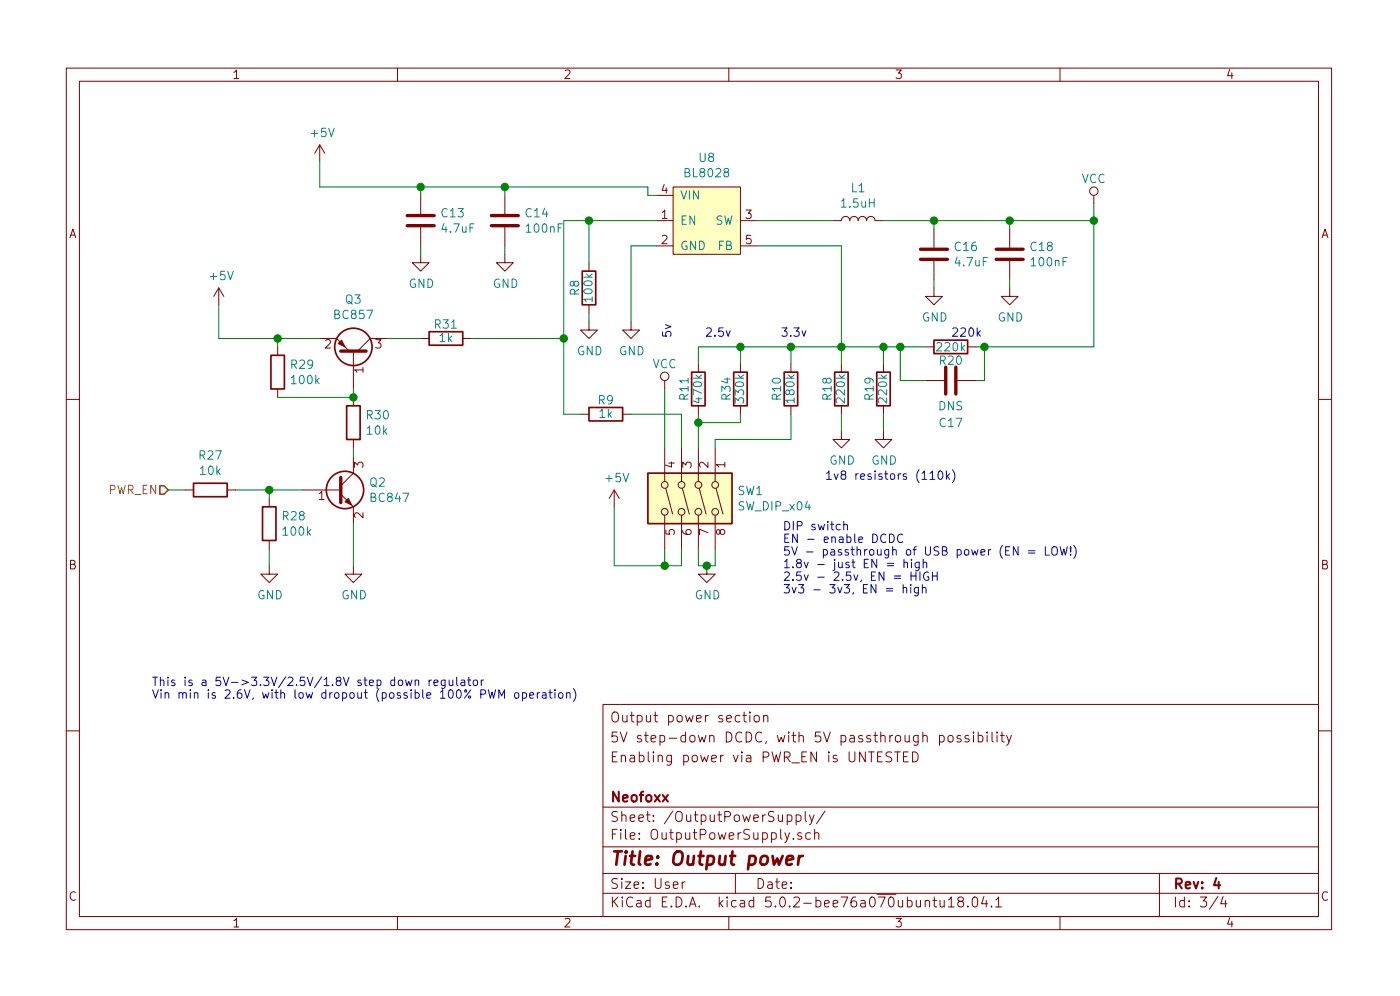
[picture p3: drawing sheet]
EESchema Schematic File Version 4
LIBS:JTAG-SWD-adapter-cache
EELAYER 26 0
EELAYER END
$Descr User 8307 5906
encoding utf-8
Sheet 3 4
Title "Output power"
Date ""
Rev "4"
Comp "Neofoxx"
Comment1 ""
Comment2 "Enabling power via PWR_EN is UNTESTED"
Comment3 "5V step-down DCDC, with 5V passthrough possibility"
Comment4 "Output power section"
$EndDescr
$Comp
L Device:L L?
U 1 1
P 5100 1300
AR Path="/5CB724F4" Ref="L?"  Part="1" 
AR Path="/5CB3F051/5CB724F4" Ref="L1"  Part="1" 
F 0 "L1" V 5290 1300 50  0000 C CNN
F 1 "1.5uH" V 5199 1300 50  0000 C CNN
F 2 "KiCAD library:SMNR4018_(1616FPS)" H 5100 1300 50  0001 C CNN
F 3 "~" H 5100 1300 50  0001 C CNN
	1    5100 1300
	0    -1   -1   0   
$EndComp
$Comp
L Device:C C?
U 1 1
P 5550 1500
AR Path="/5CB724FB" Ref="C?"  Part="1" 
AR Path="/5CB3F051/5CB724FB" Ref="C16"  Part="1" 
F 0 "C16" H 5665 1546 50  0000 L CNN
F 1 "4.7uF" H 5665 1455 50  0000 L CNN
F 2 "Capacitor_SMD:C_0805_2012Metric_Pad1.15x1.40mm_HandSolder" H 5588 1350 50  0001 C CNN
F 3 "~" H 5550 1500 50  0001 C CNN
	1    5550 1500
	1    0    0    -1  
$EndComp
$Comp
L Device:C C?
U 1 1
P 6000 1500
AR Path="/5CB72502" Ref="C?"  Part="1" 
AR Path="/5CB3F051/5CB72502" Ref="C18"  Part="1" 
F 0 "C18" H 6115 1546 50  0000 L CNN
F 1 "100nF" H 6115 1455 50  0000 L CNN
F 2 "Capacitor_SMD:C_0603_1608Metric_Pad1.05x0.95mm_HandSolder" H 6038 1350 50  0001 C CNN
F 3 "~" H 6000 1500 50  0001 C CNN
	1    6000 1500
	1    0    0    -1  
$EndComp
$Comp
L JTAG-SWD-adapter-rescue:R R?
U 1 1
P 5650 2050
AR Path="/5CB72509" Ref="R?"  Part="1" 
AR Path="/5CB3F051/5CB72509" Ref="R20"  Part="1" 
F 0 "R20" V 5730 2050 50  0000 C CNN
F 1 "220k" V 5650 2050 50  0000 C CNN
F 2 "Resistor_SMD:R_0603_1608Metric_Pad1.05x0.95mm_HandSolder" V 5580 2050 50  0001 C CNN
F 3 "" H 5650 2050 50  0001 C CNN
	1    5650 2050
	0    1    1    0   
$EndComp
$Comp
L JTAG-SWD-adapter-rescue:R R?
U 1 1
P 5000 2300
AR Path="/5CB72510" Ref="R?"  Part="1" 
AR Path="/5CB3F051/5CB72510" Ref="R18"  Part="1" 
F 0 "R18" V 5080 2300 50  0000 C CNN
F 1 "220k" V 5000 2300 50  0000 C CNN
F 2 "Resistor_SMD:R_0603_1608Metric_Pad1.05x0.95mm_HandSolder" V 4930 2300 50  0001 C CNN
F 3 "" H 5000 2300 50  0001 C CNN
	1    5000 2300
	-1   0    0    1   
$EndComp
$Comp
L JTAG-SWD-adapter-rescue:R R?
U 1 1
P 4150 2300
AR Path="/5CB72517" Ref="R?"  Part="1" 
AR Path="/5CB3F051/5CB72517" Ref="R11"  Part="1" 
F 0 "R11" V 4230 2300 50  0000 C CNN
F 1 "470k" V 4150 2300 50  0000 C CNN
F 2 "Resistor_SMD:R_0603_1608Metric_Pad1.05x0.95mm_HandSolder" V 4080 2300 50  0001 C CNN
F 3 "" H 4150 2300 50  0001 C CNN
	1    4150 2300
	-1   0    0    1   
$EndComp
$Comp
L JTAG-SWD-adapter-rescue:R R?
U 1 1
P 4700 2300
AR Path="/5CB7251E" Ref="R?"  Part="1" 
AR Path="/5CB3F051/5CB7251E" Ref="R10"  Part="1" 
F 0 "R10" V 4780 2300 50  0000 C CNN
F 1 "180k" V 4700 2300 50  0000 C CNN
F 2 "Resistor_SMD:R_0603_1608Metric_Pad1.05x0.95mm_HandSolder" V 4630 2300 50  0001 C CNN
F 3 "" H 4700 2300 50  0001 C CNN
	1    4700 2300
	-1   0    0    1   
$EndComp
$Comp
L Device:C C?
U 1 1
P 5650 2250
AR Path="/5CB72525" Ref="C?"  Part="1" 
AR Path="/5CB3F051/5CB72525" Ref="C17"  Part="1" 
F 0 "C17" V 5900 2250 50  0000 C CNN
F 1 "DNS" V 5800 2250 50  0000 C CNN
F 2 "Capacitor_SMD:C_0603_1608Metric_Pad1.05x0.95mm_HandSolder" H 5688 2100 50  0001 C CNN
F 3 "~" H 5650 2250 50  0001 C CNN
	1    5650 2250
	0    1    1    0   
$EndComp
$Comp
L Switch:SW_DIP_x04 SW?
U 1 1
P 4050 2950
AR Path="/5CB7252C" Ref="SW?"  Part="1" 
AR Path="/5CB3F051/5CB7252C" Ref="SW1"  Part="1" 
F 0 "SW1" V 4004 3280 50  0000 L CNN
F 1 "SW_DIP_x04" V 4095 3280 50  0000 L CNN
F 2 "Button_Switch_THT:SW_DIP_SPSTx04_Slide_9.78x12.34mm_W7.62mm_P2.54mm" H 4050 2950 50  0001 C CNN
F 3 "" H 4050 2950 50  0001 C CNN
	1    4050 2950
	0    1    1    0   
$EndComp
$Comp
L JTAG-SWD-adapter-rescue:R R?
U 1 1
P 3500 1700
AR Path="/5CB72533" Ref="R?"  Part="1" 
AR Path="/5CB3F051/5CB72533" Ref="R8"  Part="1" 
F 0 "R8" V 3580 1700 50  0000 C CNN
F 1 "100k" V 3500 1700 50  0000 C CNN
F 2 "Resistor_SMD:R_0603_1608Metric_Pad1.05x0.95mm_HandSolder" V 3430 1700 50  0001 C CNN
F 3 "" H 3500 1700 50  0001 C CNN
	1    3500 1700
	-1   0    0    1   
$EndComp
Wire Wire Line
	3500 1300 3500 1550
$Comp
L power:GND #PWR?
U 1 1
P 3500 1900
AR Path="/5CB7253C" Ref="#PWR?"  Part="1" 
AR Path="/5CB3F051/5CB7253C" Ref="#PWR051"  Part="1" 
F 0 "#PWR051" H 3500 1650 50  0001 C CNN
F 1 "GND" H 3505 1727 50  0000 C CNN
F 2 "" H 3500 1900 50  0001 C CNN
F 3 "" H 3500 1900 50  0001 C CNN
	1    3500 1900
	1    0    0    -1  
$EndComp
Wire Wire Line
	3500 1900 3500 1850
$Comp
L power:GND #PWR?
U 1 1
P 3750 1900
AR Path="/5CB72543" Ref="#PWR?"  Part="1" 
AR Path="/5CB3F051/5CB72543" Ref="#PWR053"  Part="1" 
F 0 "#PWR053" H 3750 1650 50  0001 C CNN
F 1 "GND" H 3755 1727 50  0000 C CNN
F 2 "" H 3750 1900 50  0001 C CNN
F 3 "" H 3750 1900 50  0001 C CNN
	1    3750 1900
	1    0    0    -1  
$EndComp
Wire Wire Line
	5250 1300 5550 1300
Wire Wire Line
	5550 1300 5550 1350
Wire Wire Line
	5550 1300 6000 1300
Wire Wire Line
	6000 1300 6000 1350
Connection ~ 5550 1300
$Comp
L power:GND #PWR?
U 1 1
P 5550 1700
AR Path="/5CB7255C" Ref="#PWR?"  Part="1" 
AR Path="/5CB3F051/5CB7255C" Ref="#PWR059"  Part="1" 
F 0 "#PWR059" H 5550 1450 50  0001 C CNN
F 1 "GND" H 5555 1527 50  0000 C CNN
F 2 "" H 5550 1700 50  0001 C CNN
F 3 "" H 5550 1700 50  0001 C CNN
	1    5550 1700
	1    0    0    -1  
$EndComp
$Comp
L power:GND #PWR?
U 1 1
P 6000 1700
AR Path="/5CB72562" Ref="#PWR?"  Part="1" 
AR Path="/5CB3F051/5CB72562" Ref="#PWR060"  Part="1" 
F 0 "#PWR060" H 6000 1450 50  0001 C CNN
F 1 "GND" H 6005 1527 50  0000 C CNN
F 2 "" H 6000 1700 50  0001 C CNN
F 3 "" H 6000 1700 50  0001 C CNN
	1    6000 1700
	1    0    0    -1  
$EndComp
Wire Wire Line
	6000 1700 6000 1650
Wire Wire Line
	5550 1700 5550 1650
Wire Wire Line
	5800 2050 5850 2050
Wire Wire Line
	6500 2050 6500 1300
Wire Wire Line
	6500 1300 6000 1300
Connection ~ 6000 1300
Wire Wire Line
	5800 2250 5850 2250
Wire Wire Line
	5850 2250 5850 2050
Connection ~ 5850 2050
Wire Wire Line
	5850 2050 6500 2050
Wire Wire Line
	5500 2050 5350 2050
Wire Wire Line
	5350 2050 5350 2250
Wire Wire Line
	5350 2250 5500 2250
Wire Wire Line
	5000 2150 5000 2050
Connection ~ 5350 2050
Wire Wire Line
	4150 2150 4150 2050
Wire Wire Line
	4150 2050 4400 2050
Connection ~ 4400 2050
Wire Wire Line
	4700 2150 4700 2050
$Comp
L power:GND #PWR?
U 1 1
P 5000 2550
AR Path="/5CB7257F" Ref="#PWR?"  Part="1" 
AR Path="/5CB3F051/5CB7257F" Ref="#PWR056"  Part="1" 
F 0 "#PWR056" H 5000 2300 50  0001 C CNN
F 1 "GND" H 5005 2377 50  0000 C CNN
F 2 "" H 5000 2550 50  0001 C CNN
F 3 "" H 5000 2550 50  0001 C CNN
	1    5000 2550
	1    0    0    -1  
$EndComp
Wire Wire Line
	5000 2550 5000 2450
Wire Wire Line
	4150 2500 4150 2450
$Comp
L JTAG-SWD-adapter-rescue:R R?
U 1 1
P 3600 2450
AR Path="/5CB7258C" Ref="R?"  Part="1" 
AR Path="/5CB3F051/5CB7258C" Ref="R9"  Part="1" 
F 0 "R9" V 3680 2450 50  0000 C CNN
F 1 "1k" V 3600 2450 50  0000 C CNN
F 2 "Resistor_SMD:R_0603_1608Metric_Pad1.05x0.95mm_HandSolder" V 3530 2450 50  0001 C CNN
F 3 "" H 3600 2450 50  0001 C CNN
	1    3600 2450
	0    -1   -1   0   
$EndComp
Wire Wire Line
	3350 1300 3500 1300
Connection ~ 3500 1300
$Comp
L power:GND #PWR?
U 1 1
P 4200 3350
AR Path="/5CB72598" Ref="#PWR?"  Part="1" 
AR Path="/5CB3F051/5CB72598" Ref="#PWR055"  Part="1" 
F 0 "#PWR055" H 4200 3100 50  0001 C CNN
F 1 "GND" H 4205 3177 50  0000 C CNN
F 2 "" H 4200 3350 50  0001 C CNN
F 3 "" H 4200 3350 50  0001 C CNN
	1    4200 3350
	1    0    0    -1  
$EndComp
Wire Wire Line
	4200 3350 4250 3350
Wire Wire Line
	4250 3350 4250 3250
Wire Wire Line
	3650 3350 3950 3350
Wire Wire Line
	3950 3350 3950 3250
$Comp
L power:+5V #PWR?
U 1 1
P 1900 950
AR Path="/5CB725A2" Ref="#PWR?"  Part="1" 
AR Path="/5CB3F051/5CB725A2" Ref="#PWR045"  Part="1" 
F 0 "#PWR045" H 1900 800 50  0001 C CNN
F 1 "+5V" H 1915 1123 50  0000 C CNN
F 2 "" H 1900 950 50  0001 C CNN
F 3 "" H 1900 950 50  0001 C CNN
	1    1900 950 
	1    0    0    -1  
$EndComp
$Comp
L Device:C C?
U 1 1
P 2500 1300
AR Path="/5CB725A8" Ref="C?"  Part="1" 
AR Path="/5CB3F051/5CB725A8" Ref="C13"  Part="1" 
F 0 "C13" H 2615 1346 50  0000 L CNN
F 1 "4.7uF" H 2615 1255 50  0000 L CNN
F 2 "Capacitor_SMD:C_0805_2012Metric_Pad1.15x1.40mm_HandSolder" H 2538 1150 50  0001 C CNN
F 3 "~" H 2500 1300 50  0001 C CNN
	1    2500 1300
	1    0    0    -1  
$EndComp
$Comp
L Device:C C?
U 1 1
P 3000 1300
AR Path="/5CB725AF" Ref="C?"  Part="1" 
AR Path="/5CB3F051/5CB725AF" Ref="C14"  Part="1" 
F 0 "C14" H 3115 1346 50  0000 L CNN
F 1 "100nF" H 3115 1255 50  0000 L CNN
F 2 "Capacitor_SMD:C_0603_1608Metric_Pad1.05x0.95mm_HandSolder" H 3038 1150 50  0001 C CNN
F 3 "~" H 3000 1300 50  0001 C CNN
	1    3000 1300
	1    0    0    -1  
$EndComp
$Comp
L power:GND #PWR?
U 1 1
P 2500 1500
AR Path="/5CB725B6" Ref="#PWR?"  Part="1" 
AR Path="/5CB3F051/5CB725B6" Ref="#PWR046"  Part="1" 
F 0 "#PWR046" H 2500 1250 50  0001 C CNN
F 1 "GND" H 2505 1327 50  0000 C CNN
F 2 "" H 2500 1500 50  0001 C CNN
F 3 "" H 2500 1500 50  0001 C CNN
	1    2500 1500
	1    0    0    -1  
$EndComp
$Comp
L power:GND #PWR?
U 1 1
P 3000 1500
AR Path="/5CB725BC" Ref="#PWR?"  Part="1" 
AR Path="/5CB3F051/5CB725BC" Ref="#PWR050"  Part="1" 
F 0 "#PWR050" H 3000 1250 50  0001 C CNN
F 1 "GND" H 3005 1327 50  0000 C CNN
F 2 "" H 3000 1500 50  0001 C CNN
F 3 "" H 3000 1500 50  0001 C CNN
	1    3000 1500
	1    0    0    -1  
$EndComp
Wire Wire Line
	2500 1500 2500 1450
Wire Wire Line
	3000 1500 3000 1450
Wire Wire Line
	2500 1150 2500 1100
Wire Wire Line
	2500 1100 3000 1100
Wire Wire Line
	3000 1100 3000 1150
Connection ~ 2500 1100
Wire Wire Line
	3000 1100 3850 1100
Connection ~ 3000 1100
$Comp
L JTAG-SWD-adapter-rescue:R R?
U 1 1
P 5250 2300
AR Path="/5CB725CE" Ref="R?"  Part="1" 
AR Path="/5CB3F051/5CB725CE" Ref="R19"  Part="1" 
F 0 "R19" V 5330 2300 50  0000 C CNN
F 1 "220k" V 5250 2300 50  0000 C CNN
F 2 "Resistor_SMD:R_0603_1608Metric_Pad1.05x0.95mm_HandSolder" V 5180 2300 50  0001 C CNN
F 3 "" H 5250 2300 50  0001 C CNN
	1    5250 2300
	-1   0    0    1   
$EndComp
Wire Wire Line
	5250 2050 5250 2150
$Comp
L power:GND #PWR?
U 1 1
P 5250 2550
AR Path="/5CB725D8" Ref="#PWR?"  Part="1" 
AR Path="/5CB3F051/5CB725D8" Ref="#PWR058"  Part="1" 
F 0 "#PWR058" H 5250 2300 50  0001 C CNN
F 1 "GND" H 5255 2377 50  0000 C CNN
F 2 "" H 5250 2550 50  0001 C CNN
F 3 "" H 5250 2550 50  0001 C CNN
	1    5250 2550
	1    0    0    -1  
$EndComp
Wire Wire Line
	5250 2550 5250 2450
Text Notes 4900 2850 0    50   ~ 0
1v8 resistors (110k)
Text Notes 4350 2000 2    50   ~ 0
2.5v
Text Notes 4800 2000 2    50   ~ 0
3.3v
Text Notes 4000 2000 1    50   ~ 0
5v
$Comp
L power:+5V #PWR?
U 1 1
P 3650 3000
AR Path="/5CB725E3" Ref="#PWR?"  Part="1" 
AR Path="/5CB3F051/5CB725E3" Ref="#PWR052"  Part="1" 
F 0 "#PWR052" H 3650 2850 50  0001 C CNN
F 1 "+5V" H 3665 3173 50  0000 C CNN
F 2 "" H 3650 3000 50  0001 C CNN
F 3 "" H 3650 3000 50  0001 C CNN
	1    3650 3000
	1    0    0    -1  
$EndComp
Wire Wire Line
	4150 3250 4150 3350
Wire Wire Line
	4150 3350 4200 3350
Connection ~ 4200 3350
Wire Wire Line
	3950 3350 4050 3350
Wire Wire Line
	4050 3350 4050 3250
Connection ~ 3950 3350
$Comp
L power:VCC #PWR?
U 1 1
P 3950 2300
AR Path="/5CB725F1" Ref="#PWR?"  Part="1" 
AR Path="/5CB3F051/5CB725F1" Ref="#PWR054"  Part="1" 
F 0 "#PWR054" H 3950 2150 50  0001 C CNN
F 1 "VCC" H 3950 2450 50  0000 C CNN
F 2 "" H 3950 2300 50  0001 C CNN
F 3 "" H 3950 2300 50  0001 C CNN
	1    3950 2300
	1    0    0    -1  
$EndComp
$Comp
L power:VCC #PWR?
U 1 1
P 6500 1200
AR Path="/5CB725F8" Ref="#PWR?"  Part="1" 
AR Path="/5CB3F051/5CB725F8" Ref="#PWR061"  Part="1" 
F 0 "#PWR061" H 6500 1050 50  0001 C CNN
F 1 "VCC" H 6500 1350 50  0000 C CNN
F 2 "" H 6500 1200 50  0001 C CNN
F 3 "" H 6500 1200 50  0001 C CNN
	1    6500 1200
	1    0    0    -1  
$EndComp
Wire Wire Line
	6500 1300 6500 1200
Connection ~ 6500 1300
Wire Wire Line
	3650 3000 3650 3350
Text Notes 4650 3600 0    50   ~ 0
DIP switch\nEN - enable DCDC\n5V - passthrough of USB power (EN = LOW!)\n1.8v - just EN = high\n2.5v - 2.5v, EN = HIGH\n3v3 - 3v3, EN = high\n\n
Text Notes 900  4150 0    50   ~ 0
This is a 5V->3.3V/2.5V/1.8V step down regulator\nVin min is 2.6V, with low dropout (possible 100% PWM operation)
Wire Wire Line
	1900 950  1900 1100
Wire Wire Line
	3950 2300 3950 2650
Wire Wire Line
	4050 2450 4050 2650
$Comp
L Transistor_BJT:BC847 Q2
U 1 1
P 2000 2900
F 0 "Q2" H 2191 2946 50  0000 L CNN
F 1 "BC847" H 2191 2855 50  0000 L CNN
F 2 "Package_TO_SOT_SMD:SOT-23" H 2200 2825 50  0001 L CIN
F 3 "http://www.infineon.com/dgdl/Infineon-BC847SERIES_BC848SERIES_BC849SERIES_BC850SERIES-DS-v01_01-en.pdf?fileId=db3a304314dca389011541d4630a1657" H 2000 2900 50  0001 L CNN
	1    2000 2900
	1    0    0    -1  
$EndComp
$Comp
L Transistor_BJT:BC857 Q3
U 1 1
P 2100 2100
F 0 "Q3" V 2428 2100 50  0000 C CNN
F 1 "BC857" V 2337 2100 50  0000 C CNN
F 2 "Package_TO_SOT_SMD:SOT-23" H 2300 2025 50  0001 L CIN
F 3 "http://www.fairchildsemi.com/ds/BC/BC856.pdf" H 2100 2100 50  0001 L CNN
	1    2100 2100
	0    1    -1   0   
$EndComp
Text HLabel 1000 2900 0    50   Input ~ 0
PWR_EN
$Comp
L Device:R R29
U 1 1
P 1650 2200
F 0 "R29" H 1720 2246 50  0000 L CNN
F 1 "100k" H 1720 2155 50  0000 L CNN
F 2 "Resistor_SMD:R_0603_1608Metric_Pad1.05x0.95mm_HandSolder" V 1580 2200 50  0001 C CNN
F 3 "~" H 1650 2200 50  0001 C CNN
	1    1650 2200
	1    0    0    -1  
$EndComp
$Comp
L Device:R R30
U 1 1
P 2100 2500
F 0 "R30" H 2170 2546 50  0000 L CNN
F 1 "10k" H 2170 2455 50  0000 L CNN
F 2 "Resistor_SMD:R_0603_1608Metric_Pad1.05x0.95mm_HandSolder" V 2030 2500 50  0001 C CNN
F 3 "~" H 2100 2500 50  0001 C CNN
	1    2100 2500
	1    0    0    -1  
$EndComp
$Comp
L Device:R R27
U 1 1
P 1250 2900
F 0 "R27" V 1043 2900 50  0000 C CNN
F 1 "10k" V 1134 2900 50  0000 C CNN
F 2 "Resistor_SMD:R_0603_1608Metric_Pad1.05x0.95mm_HandSolder" V 1180 2900 50  0001 C CNN
F 3 "~" H 1250 2900 50  0001 C CNN
	1    1250 2900
	0    1    1    0   
$EndComp
$Comp
L Device:R R28
U 1 1
P 1600 3100
F 0 "R28" H 1670 3146 50  0000 L CNN
F 1 "100k" H 1670 3055 50  0000 L CNN
F 2 "Resistor_SMD:R_0603_1608Metric_Pad1.05x0.95mm_HandSolder" V 1530 3100 50  0001 C CNN
F 3 "~" H 1600 3100 50  0001 C CNN
	1    1600 3100
	1    0    0    -1  
$EndComp
Wire Wire Line
	1400 2900 1600 2900
Wire Wire Line
	1600 2950 1600 2900
Connection ~ 1600 2900
Wire Wire Line
	1600 2900 1800 2900
$Comp
L power:GND #PWR?
U 1 1
P 1600 3350
AR Path="/5D2847DE" Ref="#PWR?"  Part="1" 
AR Path="/5CB3F051/5D2847DE" Ref="#PWR0109"  Part="1" 
F 0 "#PWR0109" H 1600 3100 50  0001 C CNN
F 1 "GND" H 1605 3177 50  0000 C CNN
F 2 "" H 1600 3350 50  0001 C CNN
F 3 "" H 1600 3350 50  0001 C CNN
	1    1600 3350
	1    0    0    -1  
$EndComp
$Comp
L power:GND #PWR?
U 1 1
P 2100 3350
AR Path="/5D284819" Ref="#PWR?"  Part="1" 
AR Path="/5CB3F051/5D284819" Ref="#PWR0110"  Part="1" 
F 0 "#PWR0110" H 2100 3100 50  0001 C CNN
F 1 "GND" H 2105 3177 50  0000 C CNN
F 2 "" H 2100 3350 50  0001 C CNN
F 3 "" H 2100 3350 50  0001 C CNN
	1    2100 3350
	1    0    0    -1  
$EndComp
Wire Wire Line
	2100 3350 2100 3100
Wire Wire Line
	1600 3350 1600 3250
Wire Wire Line
	2100 2700 2100 2650
Wire Wire Line
	2100 2350 2100 2300
Wire Wire Line
	1650 2350 2100 2350
Connection ~ 2100 2350
Wire Wire Line
	1650 2050 1650 2000
Wire Wire Line
	1650 2000 1900 2000
Wire Wire Line
	1650 2000 1300 2000
Connection ~ 1650 2000
$Comp
L power:+5V #PWR?
U 1 1
P 1300 1800
AR Path="/5D293A6E" Ref="#PWR?"  Part="1" 
AR Path="/5CB3F051/5D293A6E" Ref="#PWR0111"  Part="1" 
F 0 "#PWR0111" H 1300 1650 50  0001 C CNN
F 1 "+5V" H 1315 1973 50  0000 C CNN
F 2 "" H 1300 1800 50  0001 C CNN
F 3 "" H 1300 1800 50  0001 C CNN
	1    1300 1800
	1    0    0    -1  
$EndComp
Wire Wire Line
	3750 2450 4050 2450
Wire Wire Line
	3350 2450 3350 2000
Wire Wire Line
	3350 2450 3450 2450
$Comp
L JTAG-SWD-adapter-rescue:R R?
U 1 1
P 2650 2000
AR Path="/5D2A0EC7" Ref="R?"  Part="1" 
AR Path="/5CB3F051/5D2A0EC7" Ref="R31"  Part="1" 
F 0 "R31" V 2730 2000 50  0000 C CNN
F 1 "1k" V 2650 2000 50  0000 C CNN
F 2 "Resistor_SMD:R_0603_1608Metric_Pad1.05x0.95mm_HandSolder" V 2580 2000 50  0001 C CNN
F 3 "" H 2650 2000 50  0001 C CNN
	1    2650 2000
	0    -1   -1   0   
$EndComp
Wire Wire Line
	2300 2000 2500 2000
Wire Wire Line
	2800 2000 3350 2000
Connection ~ 3350 2000
Wire Wire Line
	3350 2000 3350 1300
Wire Wire Line
	1300 1800 1300 2000
Wire Wire Line
	1000 2900 1100 2900
Text Notes 5650 2000 0    50   ~ 0
220k
Wire Wire Line
	1900 1100 2500 1100
$Comp
L KiCAD~library~symbols:BL8028 U8
U 1 1
P 4200 1300
F 0 "U8" H 4200 1675 50  0000 C CNN
F 1 "BL8028" H 4200 1584 50  0000 C CNN
F 2 "Package_TO_SOT_SMD:SOT-23-5" H 4100 1450 50  0001 C CNN
F 3 "" H 4100 1450 50  0001 C CNN
	1    4200 1300
	1    0    0    -1  
$EndComp
Wire Wire Line
	3900 1450 3750 1450
Wire Wire Line
	3750 1450 3750 1900
Wire Wire Line
	3500 1300 3900 1300
Wire Wire Line
	3900 1150 3850 1150
Wire Wire Line
	3850 1150 3850 1100
Wire Wire Line
	4500 1300 4950 1300
Wire Wire Line
	5000 2050 5250 2050
Connection ~ 5250 2050
Wire Wire Line
	5250 2050 5350 2050
Wire Wire Line
	4400 2050 4700 2050
$Comp
L JTAG-SWD-adapter-rescue:R R?
U 1 1
P 4400 2300
AR Path="/5CF6D098" Ref="R?"  Part="1" 
AR Path="/5CB3F051/5CF6D098" Ref="R34"  Part="1" 
F 0 "R34" V 4480 2300 50  0000 C CNN
F 1 "330k" V 4400 2300 50  0000 C CNN
F 2 "Resistor_SMD:R_0603_1608Metric_Pad1.05x0.95mm_HandSolder" V 4330 2300 50  0001 C CNN
F 3 "" H 4400 2300 50  0001 C CNN
	1    4400 2300
	-1   0    0    1   
$EndComp
Wire Wire Line
	4400 2050 4400 2150
Wire Wire Line
	4400 2500 4400 2450
Wire Wire Line
	4150 2500 4400 2500
Wire Wire Line
	4150 2500 4150 2650
Connection ~ 4150 2500
Wire Wire Line
	4250 2650 4250 2600
Wire Wire Line
	4250 2600 4700 2600
Wire Wire Line
	4700 2450 4700 2600
Wire Wire Line
	4700 2050 5000 2050
Connection ~ 4700 2050
Connection ~ 5000 2050
Wire Wire Line
	5000 1450 5000 2050
Wire Wire Line
	4500 1450 5000 1450
$EndSCHEMATC
